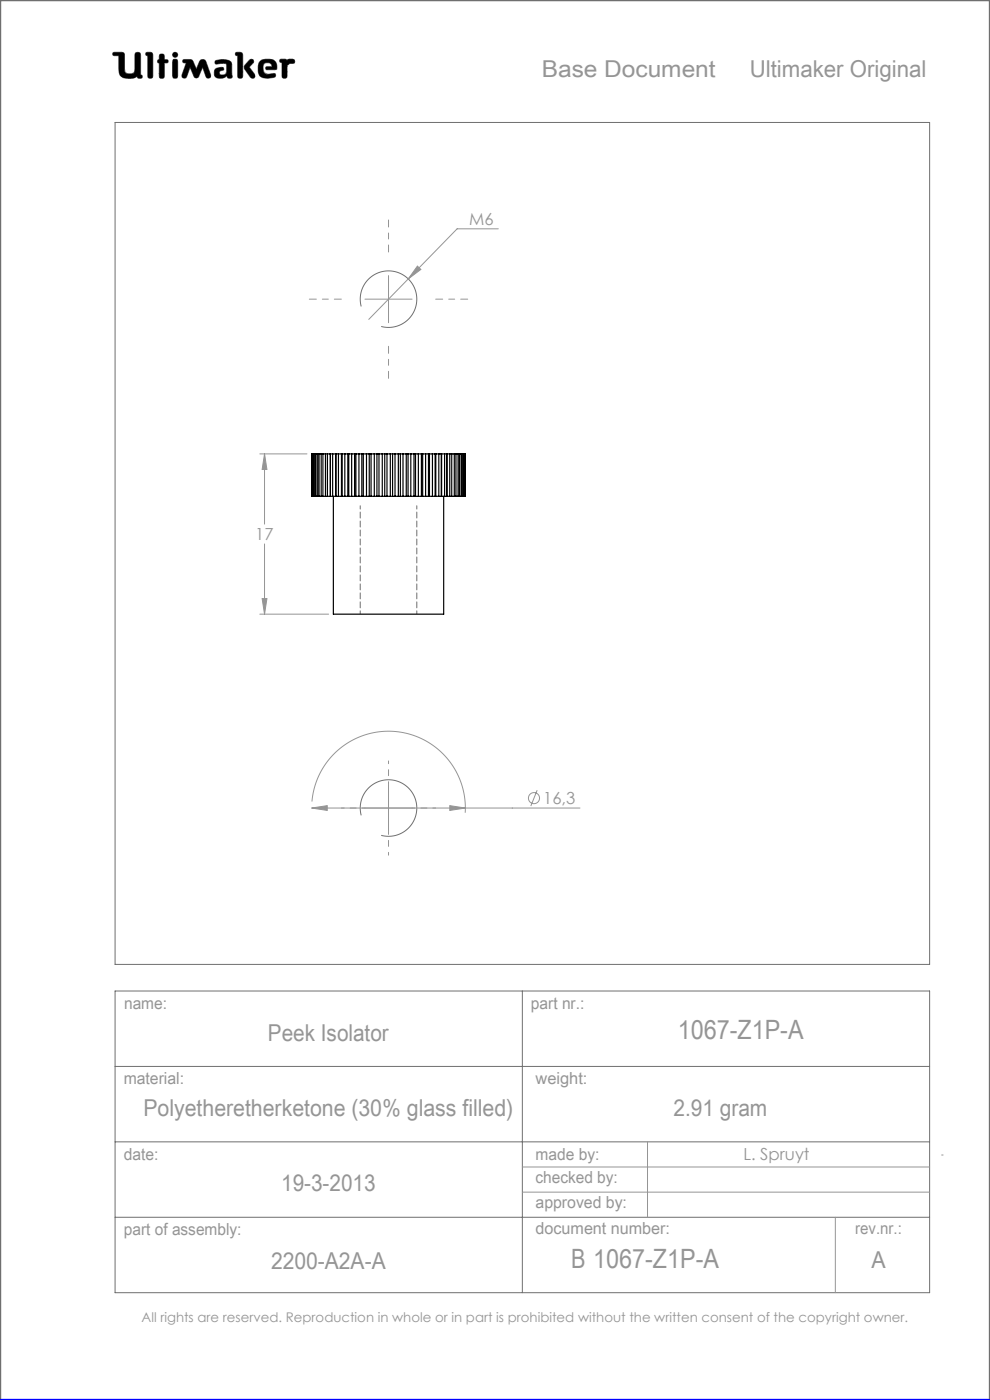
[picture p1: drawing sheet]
<svg xmlns="http://www.w3.org/2000/svg" width="210mm" height="297mm" viewBox="0 0 210 297" stroke-linecap="round" stroke-linejoin="round" font-family="sans-serif">
<g fill="none" stroke="#6f6f6f" stroke-width=".21">
<path d="M24 11.1h1.8l.5 .2 .2 4a1.62 1.62 0 0 0 2 0l.2-4a.65 .65 0 0 1 .7-.2 .65 .65 0 0 1 .4 .6v4.2l.3 .1-.1 .6a.65 .65 0 0 1-.9-.3 4 4 0 0 1-3 .2l-.6-.5-.2-.6-.1-3.6h-1.2l-.1-.3zM29.1 16.2v.1M31 11.1l1.2 .1 .2 .4v4.8a.59 .59 0 0 1-.7 .2 .59 .59 0 0 1-.4-.5v-4.3l-.4-.1zM33.8 13.4h.1M33.8 12.6h.1M33.8 12.6l-.3 .1-.1 .3 .1 .3 .3 .1M33.8 12.6v-1a.59 .59 0 0 1 .7-.1 .59 .59 0 0 1 .4 .5v.6l.6 .1a.4 .4 0 0 1 0 .6l-.6 .1-.1 3.1a.59 .59 0 0 1-.6 .1 .59 .59 0 0 1-.4-.5v-2.7M36.8 12.6h.7l.2 .5v3l-.2 .4-.3 .1-.4-.1-.2-.4v-3zM38.9 12.7l1.3-.1 .6 .2 .8 1.9 .9-2 .6-.1 .4 .1 1.2 3.2v.5l-.4 .2-.4-.1-.9-2.2-.9 2-.5 .3-.3-.2-1-2.1-.7 1.9-.3 .4-.5-.1-.2-.1v-.5l.9-2.6-.7-.1zM42.1 16.2h.1M45.7 12.9a3.6 3.6 0 0 1 3.3 .3l.2 .5v2.1a.53 .53 0 0 1-.2 .8l-.7-.1-.2-.4a1.97 1.97 0 0 1-2.5 .2 1.34 1.34 0 0 1 .4-1.8l1.3-.2 .1 .6a.74 .74 0 0 0-.9 .7 .95 .95 0 0 0 1.4 .1l.2-.6-.1-1.5a2.7 2.7 0 0 0-2 0l-.4-.2zM50.1 11.1l1.2 .1 .2 .4-.1 4.8a.59 .59 0 0 1-.6 .2 .59 .59 0 0 1-.4-.5v-4.3l-.4-.1z"/>
<path d="M52.9 12.8l.4-.2 .4 .1 .1 .4-.9 1.1 1.1 1.5 .1 .6-.2 .3h-.4a5.9 5.9 0 0 1-1.7-2.3l.2-.5zM56.6 14.8h.1M56.6 14.8l-.3-.3 .2-.3 1.2-.1-.2-.5a1.04 1.04 0 0 0-1.7 .5l.2 1.3 .8 .4M56.6 14.8h1.7l.4-.2a1.66 1.66 0 0 0-1.5-2l-1.7 .1a2.65 2.65 0 0 0-.3 3.5 3.5 3.5 0 0 0 3.2 .1l.1-.3-.2-.4-1.5 .2M56.8 15.8h.1M59.5 12.6h1.1l.3 .2a1.21 1.21 0 0 1 1.5-.1l.1 .6-1 .2-.6 .4-.1 2.5a.59 .59 0 0 1-.6 .2 .59 .59 0 0 1-.4-.5v-2.8l-.4-.2zM24.4 26h172.8v178.6h-172.8zM76.6 65a6 6 0 0 1 5.3-7.5 6 6 0 0 1 6.5 6.5 6 6 0 0 1-7.5 5.3M76.6 173a6 6 0 0 1 5.3-7.6 6 6 0 0 1 6.5 6.5 6 6 0 0 1-7.5 5.3M24.4 210.2h172.8v64h-172.8zM110.8 210.2v64M24.4 226.2h172.8"/>
<path d="M24.4 242.2h172.8M24.4 258.2h172.8"/>
<circle cx="37.2" cy="11.6" r=".56"/>
</g>
<path d="M0 297v-297h210v297" fill="none" stroke="#6f6f6f" stroke-width=".5"/>
<g fill="none" stroke="#959595" stroke-width=".21">
<path d="M82.4 58.5v10M88.5 56.5l.8 .7-2.7 2zM105.7 48.5h-8.7l-18.8 19.3M77.4 63.5h10M55.1 96.3h10M56.1 96.3v14.9M56.1 96.3l.5 3.3h-1zM56.1 115.4v14.9M55.1 130.3h14.6M55.6 127h1l-.5 3.3zM66.1 171.4l3.3-.5v1zM66.1 171.4h56.9"/>
<path d="M66.2 170a16.3 16.3 0 0 1 17.4-14.8 16.3 16.3 0 0 1 15.1 17.2M82.4 166.4v10M95.4 170.9l3.3 .5-3.3 .5zM113.9 167.6l-1.3 3.4M110.8 247.6h86.4M110.8 252.9h86.4M137.4 242.2v16M177.2 258.2v16M199.7 245h.4"/>
<circle cx="113.3" cy="169.3" r="1.18"/>
</g>
<path d="M0 297h210" fill="none" stroke="#00f" stroke-width=".5"/>
<path d="M45.7 12.9l-.1 .4 .2 .3 1.7-.2 .6 .2-.1 1.8-.2 .4-.5 .1a.54 .54 0 0 1-.8-.5 .54 .54 0 0 1 .8-.5l.2-.1-.1-.4-.4-.1a1.31 1.31 0 0 0-1.5 .9 1.14 1.14 0 0 0 .3 1.2 1.14 1.14 0 0 0 1.2 .2l.8-.3a.23 .23 0 0 1 .3-.2 .23 .23 0 0 1 .2 .4 .58 .58 0 0 0 .8 .1 .58 .58 0 0 0 .1-.9v-2a1.32 1.32 0 0 0-1.7-1.1zM50 11.2v.5l.4 .1v4.5l.2 .3h.6l.3-.4v-4.7l-.4-.4zM53 12.7l-1.1 1.2-.1 .5 1.4 2.1 .6 .1 .3-.3v-.4l-1.2-1.7 .9-.9v-.4l-.3-.3zM55.1 13a2.66 2.66 0 0 0 .3 3.4l1.4 .2 1.3-.2 .4-.3-.2-.5-1.5 .2-.6-.2-.3-.4-.1-.9a.98 .98 0 0 1 .7-1 .98 .98 0 0 1 1.1 .5l.1 .3-1.2 .1-.1 .4 .2 .2h1.6a.49 .49 0 0 0 .5-.2 .49 .49 0 0 0 0-.6 1.57 1.57 0 0 0-2-1.4h-.9zM59.4 12.6v.5l.4 .2v3l.3 .3h.5l.3-.4v-2.3l.6-.4 .9-.1 .1-.6-.4-.3-.9 .1-.3 .2-.3-.2zM36.7 12.6l-.1 3.7 .2 .3h.6l.3-.4v-3.3l-.3-.3zM36.6 11.6a.56 .56 0 0 0 1.1 0 .56 .56 0 0 0-1.1 0zM33.9 11.6l-.1 1-.3 .2-.1 .3 .4 .3v3l.2 .2h.5l.3-.1 .1-.3v-2.8l.7-.1 .1-.4-.2-.2-.6-.1-.2-1.1zM31 11.2l-.1 .5 .4 .1 .1 4.5 .2 .3h.5l.3-.4v-4.7l-.4-.4zM38.8 12.7v.6h.7l-.9 2.7 .2 .5 .4 .1 .3-.2 .8-2.1 .9 2 .2 .2h.4l.3-.2 .9-2 .8 2.1 .5 .2 .4-.3v-.4l-1-2.8-.3-.4-.5-.1-.4 .2-.9 1.9-.9-2-.5-.1zM24 11.2l-.1 .3 .2 .3h1.1v2.7a1.73 1.73 0 0 0 2.1 2.1 2.42 2.42 0 0 0 1.8-.4l.3 .4h.6l.2-.3-.1-.3-.3-.1v-4.3l-.1-.3-.2-.2h-.6l-.3 .4v3.4a.89 .89 0 0 1-1.3 .8 .81 .81 0 0 1-.9-1.1l-.1-3.3-.5-.2z" fill-rule="evenodd" fill="#000"/>
<path d="M77.4 171.4h-5M82.4 166.4v-5M82.4 176.4v5M87.4 171.4h5" fill="none" stroke="#959595" stroke-width=".21" stroke-dasharray="15.2 1.3 1.3 1.3" stroke-dashoffset="14.6"/>
<path d="M82.4 53.5v-6.8M72.4 63.5h-6.8M82.4 73.5v6.8M92.4 63.5h6.8" fill="none" stroke="#959595" stroke-width=".21" stroke-dasharray="15.2 1.3 1.3 1.3" stroke-dashoffset="13.7"/>
<path d="M76.4 107.3v23M88.4 107.3v23" fill="none" stroke="#6f6f6f" stroke-width=".21" stroke-dasharray="1.3 .6" stroke-dashoffset=".6"/>
<path d="M56.1 96.3l.5 3.3h-1zM55.6 127h1l-.5 3.3zM66.1 171.4l3.3 .5v-1zM95.4 170.9v1l3.3-.5zM88.5 56.5l-1.9 2.7 2.7-2z" fill="#959595"/>
<g fill="none" stroke="#000" stroke-width=".25">
<path d="M66.1 96.3h.1M66.1 96.3v9M66.2 96.3h.1M66.2 96.3v9M66.2 96.3h.2M66.4 96.3h.2M66.4 96.3v9M66.6 96.3h.2M66.6 96.3v9M66.8 96.3h.2M66.8 96.3v9M67 96.3h.4"/>
<path d="M67 96.3v9M67.4 96.3h.3M67.4 96.3v9M67.7 96.3h.4M67.7 96.3v9M68.1 96.3h.4M68.1 96.3v9M68.5 96.3h.5M68.5 96.3v9M69 96.3h.5M69 96.3v9M69.5 96.3h.6"/>
<path d="M69.5 96.3v9M70.1 96.3v9M70.1 96.3h.5M70.6 96.3h.7M70.6 96.3v9M71.2 96.3v9M71.3 96.3h.5M71.3 96.3v9M71.8 96.3h.8M71.8 96.3v9M72.4 96.3v9M72.6 96.3h.5"/>
<path d="M72.6 96.3v9M73.1 96.3h.9M73.1 96.3v9M73.8 96.3v9M74 96.3h.6M74 96.3v9M74.6 96.3h.9M74.6 96.3v9M75.2 96.3v9M75.5 96.3h.6M75.5 96.3v9M76.1 96.3h1"/>
<path d="M76.1 96.3v9M76.7 96.3v9M77.1 96.3h.6M77.1 96.3v9M77.7 96.3h1M77.7 96.3v9M78.3 96.3v9M78.7 96.3h.7M78.7 96.3v9M79.4 96.3h1M79.4 96.3v9M80 96.3v9"/>
<path d="M80.4 96.3h.7M80.4 96.3v9M81.1 96.3h1M81.1 96.3v9M81.6 96.3v9M82.1 96.3h.7M82.1 96.3v9M82.8 96.3v9M82.8 96.3h1M83.3 96.3v9M83.8 96.3h.7M83.8 96.3v9"/>
<path d="M84.5 96.3h1M84.5 96.3v9M84.9 96.3v9M85.5 96.3h.7M85.5 96.3v9M86.2 96.3h.9M86.2 96.3v9M86.6 96.3v9M87.1 96.3h.7M87.1 96.3v9M87.8 96.3h.9M87.8 96.3v9"/>
<path d="M88.1 96.3v9M88.7 96.3h.7M88.7 96.3v9M89.4 96.3h.9M89.4 96.3v9M89.7 96.3v9M90.3 96.3h.6M90.3 96.3v9M90.9 96.3h.8M90.9 96.3v9M91.1 96.3v9M91.7 96.3h.6"/>
<path d="M91.7 96.3v9M92.3 96.3h.8M92.3 96.3v9M92.4 96.3v9M93.1 96.3h.5M93.1 96.3v9M93.6 96.3h.7M93.6 96.3v9M93.7 96.3v9M94.3 96.3h.5M94.3 96.3v9M94.8 96.3h.6"/>
<path d="M94.8 96.3v9M95.4 96.3h.4M95.4 96.3v9M95.8 96.3h.6M95.8 96.3v9M96.4 96.3h.3M96.4 96.3v9M96.7 96.3h.5M96.7 96.3v9M97.2 96.3h.3M97.2 96.3v9M97.5 96.3h.3"/>
<path d="M97.5 96.3v9M97.8 96.3h.2M97.8 96.3v9M98 96.3h.3M98 96.3v9M98.3 96.3h.1M98.3 96.3v9M98.4 96.3h.2M98.4 96.3v9M98.6 96.3h.1M98.6 96.3v9M98.7 96.3h.1"/>
<path d="M98.7 96.3v9M66.1 105.3h.1M66.2 105.3h.1M66.2 105.3h.2M66.4 105.3h.2M66.6 105.3h.2M66.8 105.3h.2M67 105.3h.4M67.4 105.3h.3M67.7 105.3h.4M68.1 105.3h.4M68.5 105.3h.5"/>
<path d="M69 105.3h.5M69.5 105.3h.6M70.1 105.3h.5M70.6 105.3h.7M70.7 105.3v25h23.4v-25M71.3 105.3h.5M71.8 105.3h.8M72.6 105.3h.5M73.1 105.3h.9M74 105.3h.6M74.6 105.3h.9M75.5 105.3h.6"/>
<path d="M76.1 105.3h1M77.1 105.3h.6M77.7 105.3h1M78.7 105.3h.7M79.4 105.3h1M80.4 105.3h.7M81.1 105.3h1M82.1 105.3h.7M82.8 105.3h1M83.8 105.3h.7M84.5 105.3h1M85.5 105.3h.7"/>
<path d="M86.2 105.3h.9M87.1 105.3h.7M87.8 105.3h.9M88.7 105.3h.7M89.4 105.3h.9M90.3 105.3h.6M90.9 105.3h.8M91.7 105.3h.6M92.3 105.3h.8M93.1 105.3h.5M93.6 105.3h.7M94.3 105.3h.5"/>
<path d="M94.8 105.3h.6M95.4 105.3h.4M95.8 105.3h.6M96.4 105.3h.3M96.7 105.3h.5M97.2 105.3h.3M97.5 105.3h.3M97.8 105.3h.2M98 105.3h.3M98.3 105.3h.1M98.4 105.3h.2M98.6 105.3h.1"/>
<path d="M98.7 105.3h.1"/>
</g>
<g font-size="5.6" fill="#959595">
<text x="143.8" y="220.3">1067-Z1P-A</text>
<text x="121.1" y="269.1">B 1067-Z1P-A</text>
</g>
<g font-size="4.9" fill="#959595">
<text x="114.9" y="16.3">Base Document</text>
<text x="159" y="16.3">Ultimaker Original</text>
<text x="56.8" y="220.9">Peek Isolator</text>
<text x="30.4" y="236.7">Polyetheretherketone (30% glass filled)</text>
<text x="142.8" y="236.7">2.91 gram</text>
<text x="59.6" y="252.7">19-3-2013</text>
<text x="57.5" y="269.3">2200-A2A-A</text>
<text x="184.9" y="269.1">A</text>
</g>
<g font-size="3.5" fill="#959595">
<text x="99.5" y="47.8">M6</text>
<text x="54.2" y="114.6">17</text>
<text x="115.2" y="170.7">16,3</text>
<text x="26.3" y="214.1">name:</text>
<text x="112.6" y="214">part nr.:</text>
<text x="26.2" y="229.9">material:</text>
<text x="113.6" y="229.9">weight:</text>
<text x="26.3" y="246">date:</text>
<text x="113.6" y="246">made by:</text>
<text x="113.6" y="251.1">checked by:</text>
<text x="157.7" y="246.2">L. Spruyt</text>
<text x="113.6" y="256.3">approved by:</text>
<text x="26.3" y="262">part of assembly:</text>
<text x="113.6" y="261.8">document number:</text>
<text x="181.4" y="261.9">rev.nr.:</text>
</g>
<text font-size="2.8" fill="#959595" x="30" y="280.4">All rights are reserved. Reproduction in whole or in part is prohibited without the written consent of the copyright owner.</text>
</svg>
